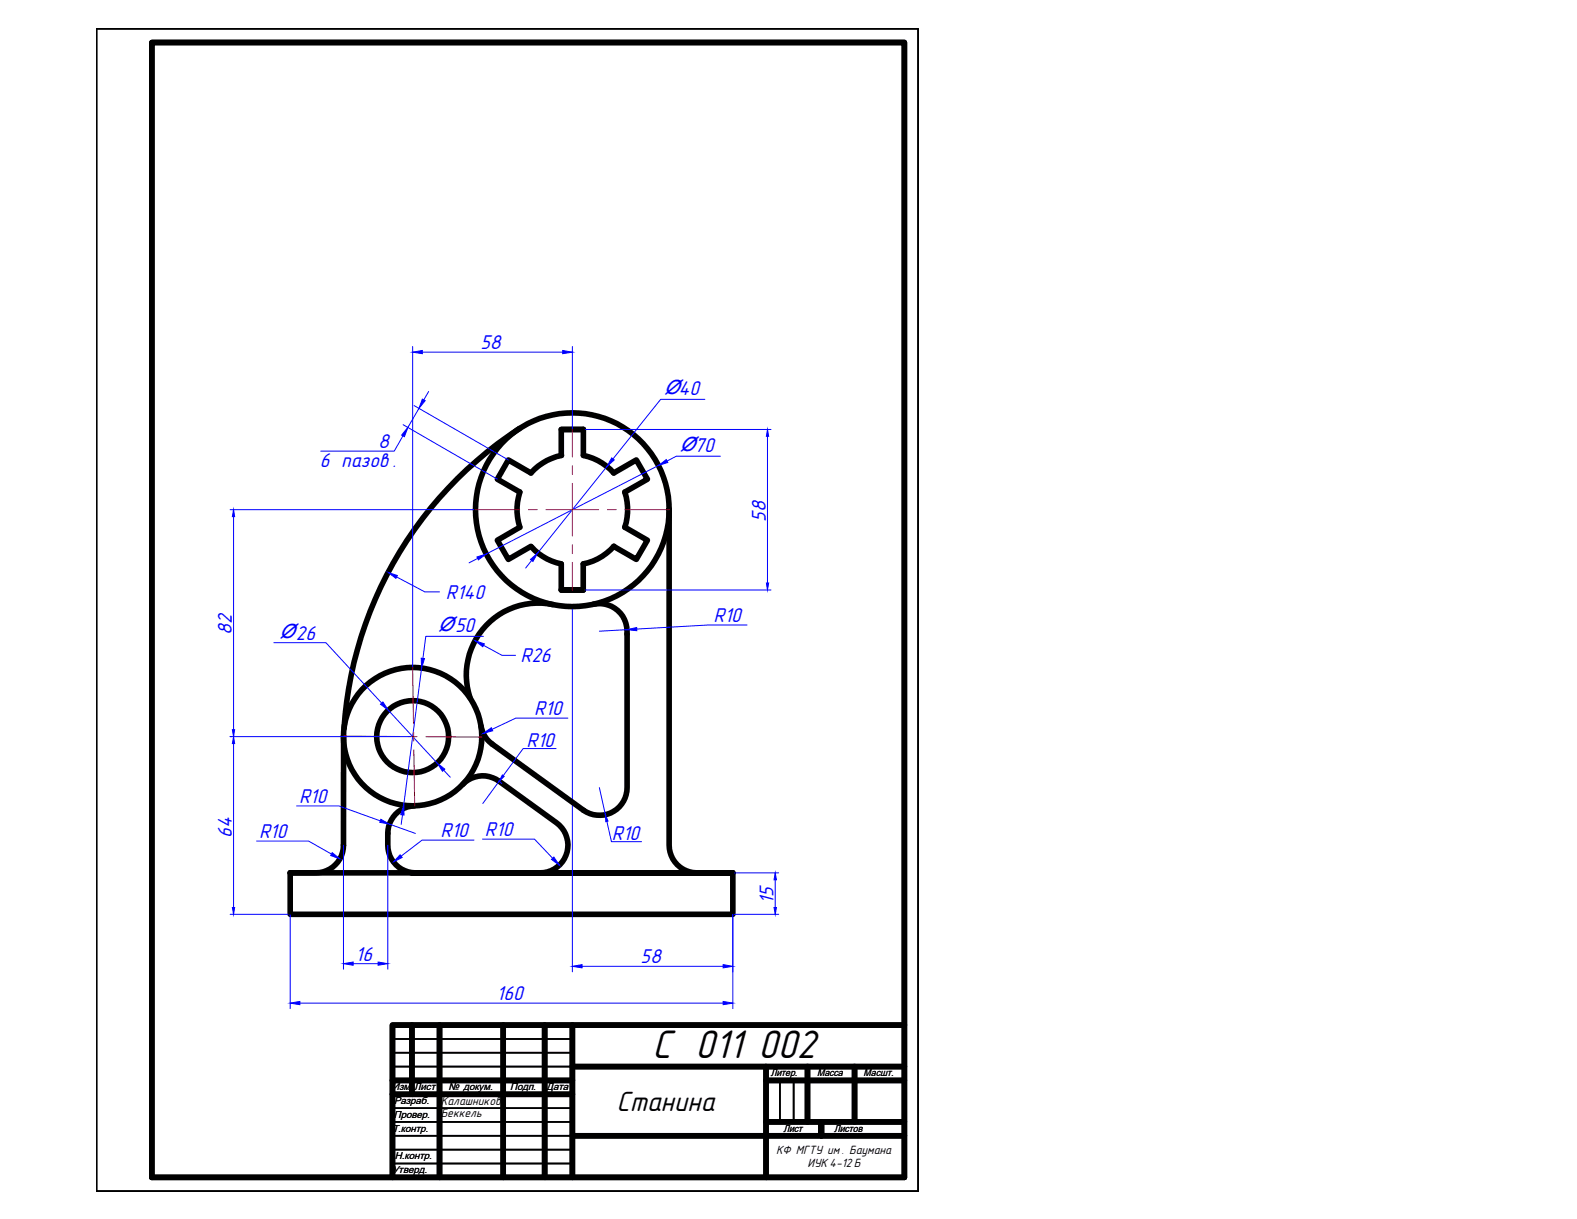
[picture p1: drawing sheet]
<svg xmlns="http://www.w3.org/2000/svg" width="279mm" height="216mm" viewBox="0 0 279 216" stroke-linecap="round" stroke-linejoin="round" font-family="sans-serif">
<!-- layer: 1 -->
<path d="M17.1 5.1v205.9h145.6M69.5 184h31.9M69.5 186.5h31.9M69.5 196.3h31.9M69.5 198.7h31.9M69.5 188.9h31.9M138.2 191.4v7.3M140.6 191.4v7.3M69.5 201.2h31.9M69.5 203.6h31.9M69.5 206.1h31.9" fill="none" stroke="#000" stroke-width=".3"/>
<g fill="none" stroke="#000" stroke-width=".99">
<path d="M69.5 191.4h31.9M69.5 193.8h31.9M73 181.6v12.2M77.9 181.6v26.9M89.2 181.6v26.9M96.5 181.6v26.9M101.4 188.9h58.8M101.4 181.6v26.9M135.7 191.4h24.5M135.7 198.7h24.5M135.7 188.9v19.6M143.1 188.9v9.8"/>
<path d="M145.5 198.7v2.5v-2.5M151.4 188.9v9.8M160.2 181.6h-90.7v26.9M26.9 208.5h133.3M101.4 201.2h58.8"/>
</g>
<path d="M69.5 181.6h90.7M151.4 188.9v9.8" fill="none" stroke="#000" stroke-width=".19"/>
<!-- layer: 0 -->
<path d="M17.1 5.1h145.6v205.9" fill="none" stroke="#000" stroke-width=".3"/>
<path d="M26.9 208.5v-201h133.3v201" fill="none" stroke="#000" stroke-width=".99"/>
<g fill="none" stroke="#f00" stroke-width=".18">
<path d="M101.4 76.1v4.8M84.2 90.3h7.9M93.6 90.3h1.6M96.7 90.3h9.4M101.4 82.5v1.5M101.4 85.6v9.3M101.4 96.5v1.6M101.4 99.6v4.9M107.6 90.3h1.6M110.7 90.3h7.9M73.1 118.2l.2 9.9M60.9 130.4h9.9"/>
<path d="M72.3 130.5h1.6M73.3 129.7v1.5M73.3 132.8l.2 9.9M75.5 130.5h9.9M51.4 154.6h8.9M61.8 154.6h1.6M64.9 154.6h9.4M75.8 154.6h1.6M79 154.6h9.3M89.8 154.6h1.6M93 154.6h9.3M103.8 154.6h1.6"/>
<path d="M107 154.6h9.3M117.9 154.6h1.5M121 154.6h8.8"/>
</g>
<g fill="none" stroke="#000" stroke-width=".99">
<path d="M92.1 75.9a68.6 68.6 0 0 0-31.1 53.1M99.4 76.1h4M103.4 76.1v4.6a9.8 9.8 0 0 1 5.3 3.1l4-2.3 2 3.4-4 2.3a10 10 0 0 1 0 6.2l4 2.3-2 3.4-4-2.3M103.4 76.1h-4v4.6M99.5 80.7a9.7 9.7 0 0 0-5.4 3.1l-4-2.3-2 3.4 4 2.3a10 10 0 0 0 0 6.2l-4 2.3 2 3.4 4-2.3M108.8 96.7a9.8 9.8 0 0 1-5.5 3.2v4.6h-3.9v-4.6a9.6 9.6 0 0 1-5.2-3M118.6 90.8v58.9a4.9 4.9 0 0 0 4.9 4.9h6.3v7.3h-78.4v-7.3M97.9 107.1a12.7 12.7 0 0 0-14.6 16.5M99.4 104.5h4M105.1 107a4.9 4.9 0 0 1 6 5.3v27.2a4.9 4.9 0 0 1-7.7 4l-16.2-11.7a5 5 0 0 1-2-3.2M60.9 130.3v19.4a4.9 4.9 0 0 1-4.9 4.9h-4.6M82 138.9a4.9 4.9 0 0 1 6.4-.6l10.2 7.4a4.9 4.9 0 0 1 1.8 5.5 4.9 4.9 0 0 1-4.7 3.4"/>
<path d="M73.5 142.7a4.9 4.9 0 0 0-4.8 4.9 7.4 7.4 0 0 0 .7 4.5 4.9 4.9 0 0 0 4.2 2.5h56.2h-78.4"/>
<circle cx="101.4" cy="90.3" r="17.2"/>
<circle cx="73.1" cy="130.5" r="6.4"/>
<circle cx="73.1" cy="130.5" r="12.3"/>
</g>
<g fill="none" stroke="#00f" stroke-width=".18">
<path d="M71.4 77.2l-1.5 2.7h-13.1M71.4 75.2l16.7 9.7M73.1 61.4v56.8M73.4 71.8l16.7 9.7M74.2 72.3l-1.9 3.4M74.8 62.4h24.9M75.9 69.3l-.8 1.5M101.4 61.4v14.7M103.7 76.1h32.9M124.9 70.7h-7.8l-8.5 10.6M136 77.3v26M40.8 90.3h43.1"/>
<path d="M41.4 91.5v37.7M84.6 98.9l-1.5 .8M94.2 99.3l-1.1 1.3M107.5 82.6l-12.2 15.3M116.7 82.4l-30.6 15.7M127.6 80.8h-7.8l-1.6 .9M48.5 113.8h9.2l9.9 10.7M70.3 102.2l5 2.6h2.6M74.7 118.3l-3.2 24.3M85.6 112.7h-10.2l-.5 3.9M85.7 114.3l3.2 1.8h2.4M101.4 107.9v64.2"/>
<path d="M103.6 104.5h33M111.1 111.5l-4.9 .3M132.4 110.7h-6.9l-12.7 .7M40.8 130.5h32M41.4 131.7v29M68.8 125.8l8.6 9.3M78.6 136.4l1.2 1.3M88.4 138.3l.5 .5M88.4 138.4l-2.9 3.9M98.5 132.6h-5.8l-3.5 4.8M100.6 127.2h-9.2l-4.2 2M106.2 139.5l1.1 4.8"/>
<path d="M45.5 149h9.2l4 2.3M52.6 142.7h7.4l7.4 2.7M60.9 149.7v22M68.7 149.7v22M69 146l4.6 1.6M71.3 144.3l-.2 1.7M84 148.8h-9.2l-3.7 2.8M85.5 148.6h9.2l3.2 3.4M107.5 145.5l.8 3.6h5.4M130.1 154.6h7.9M137.4 155.8v4.9M40.8 161.9h10.3"/>
<path d="M51.4 161.9v16.7M53.1 177.7h75M62.6 170.7h4.4M103.1 171.1h25M129.8 161.9v16.7M130.1 161.9h7.9"/>
</g>
<g fill="#00f" stroke="#00f" stroke-width=".18">
<path d="M51.4 177.7l1.7-.3v.5z"/>
<path d="M128.1 177.4l1.7 .3-1.7 .2z"/>
<path d="M60.9 170.7l1.7-.3v.6z"/>
<path d="M67 170.4l1.7 .3-1.7 .3z"/>
<path d="M101.4 171.1l1.7-.2v.5z"/>
<path d="M128.1 170.9l1.7 .2-1.7 .3z"/>
<path d="M74.8 70.7l.5 .3-1.1 1.3z"/>
<path d="M72.3 75.7l-.7 1.6-.4-.2z"/>
<path d="M73.1 62.4l1.7-.3v.5z"/>
<path d="M99.7 62.1l1.7 .3-1.7 .2z"/>
<path d="M84.2 113.5l1.6 .5-.3 .5z"/>
<path d="M68.7 101.4l1.7 .5-.3 .5z"/>
<path d="M77.4 135.1l1.4 1.1-.4 .4z"/>
<path d="M67.4 124.7l.4-.4 1 1.5z"/>
<path d="M71.5 142.6l.1 1.7h-.6z"/>
<path d="M74.6 116.6h.6l-.5 1.7z"/>
<path d="M58.9 151l1.3 1.1-1.6-.6z"/>
<path d="M70.9 151.4l.3 .5-1.5 .8z"/>
<path d="M97.7 152.2l.4-.4 1 1.4z"/>
<path d="M111.1 111.5l1.7-.4v.6z"/>
<path d="M84.5 98.7l1.6-.6-1.3 1.1z"/>
<path d="M116.7 82.4l1.3-1 .3 .5z"/>
<path d="M94 99.1l1.3-1.2-.9 1.5z"/>
<path d="M108.4 81.1l.4 .4-1.3 1.1z"/>
<path d="M67.5 145.1l1.5 .9-1.7-.4z"/>
<path d="M85.6 129.9l1.5-1 .2 .5z"/>
<path d="M41.4 90.3l.2 1.2h-.4z"/>
<path d="M41.2 129.2h.4l-.2 1.3z"/>
<path d="M41.4 130.5l.2 1.2h-.4z"/>
<path d="M41.2 160.7h.4l-.2 1.2z"/>
<path d="M137.1 160.7h.5l-.2 1.2z"/>
<path d="M137.4 154.6l.2 1.2h-.5z"/>
<path d="M135.8 103.3h.4l-.2 1.2z"/>
<path d="M136 76.1l.2 1.2h-.4z"/>
<path d="M107.3 144.3l.4 1.1-.4 .1z"/>
<path d="M89 137.3l.3 .2-.9 .9z"/>
</g>
<text font-size="7.4" x="115.6" y="187.4">С 011 002</text>
<text font-size="5.1" x="109.2" y="196.8">Станина</text>
<g font-size="3.7" fill="#00f">
<text x="85.1" y="61.9">58</text>
<text x="56.7" y="82.7">6 пазов .</text>
<text x="67" y="79.4">8</text>
<text x="135.7" y="92.4" transform="rotate(-90 135.7 92.4)">58</text>
<text x="79" y="106">R140</text>
<text x="41.1" y="112.5" transform="rotate(-90 41.1 112.5)">82</text>
<text x="126.4" y="110.2">R10</text>
<text x="92.2" y="117.3">R26</text>
<text x="94.7" y="126.7">R10</text>
<text x="93.3" y="132.3">R10</text>
<text x="53" y="142.3">R10</text>
<text x="41.1" y="148.4" transform="rotate(-90 41.1 148.4)">64</text>
<text x="45.9" y="148.5">R10</text>
<text x="78" y="148.3">R10</text>
<text x="85.9" y="148.1">R10</text>
<text x="108.4" y="148.8">R10</text>
<text x="137.1" y="160.1" transform="rotate(-90 137.1 160.1)">15</text>
<text x="63" y="170.2">16</text>
<text x="113.5" y="170.6">58</text>
<text x="88" y="177.2">160</text>
</g>
<g font-size="3.5" fill="#00f">
<text x="117.7" y="69.7">Ø40</text>
<text x="120.5" y="79.8">Ø70</text>
<text x="49.6" y="113">Ø26</text>
<text x="77.7" y="111.7">Ø50</text>
</g>
<g font-size="2.2">
<text x="78.1" y="197.9">Беккель</text>
<text x="78.1" y="195.7">Калашников</text>
<text x="137.5" y="204.3">КФ МГТУ им . Баумана</text>
<text x="143.1" y="206.8">ИУК 4-12 Б</text>
</g>
<g font-size="1.8">
<text x="136.5" y="190.6">Литер.</text>
<text x="144.8" y="190.6">Масса</text>
<text x="153" y="190.6">Масшт.</text>
<text x="69.5" y="193.1">Изм</text>
<text x="69.8" y="198">Провер.</text>
<text x="69.8" y="195.6">Разраб.</text>
<text x="73.4" y="193.1">Лист</text>
<text x="79.5" y="193.1">№ докум.</text>
<text x="90.4" y="193.1">Подп.</text>
<text x="96.8" y="193.1">Дата</text>
<text x="69.5" y="200.4">Т.контр.</text>
<text x="138.8" y="200.5">Лист</text>
<text x="147.8" y="200.5">Листов</text>
<text x="69.5" y="207.8">Утверд.</text>
<text x="70" y="205.3">Н.контр.</text>
</g>
</svg>
